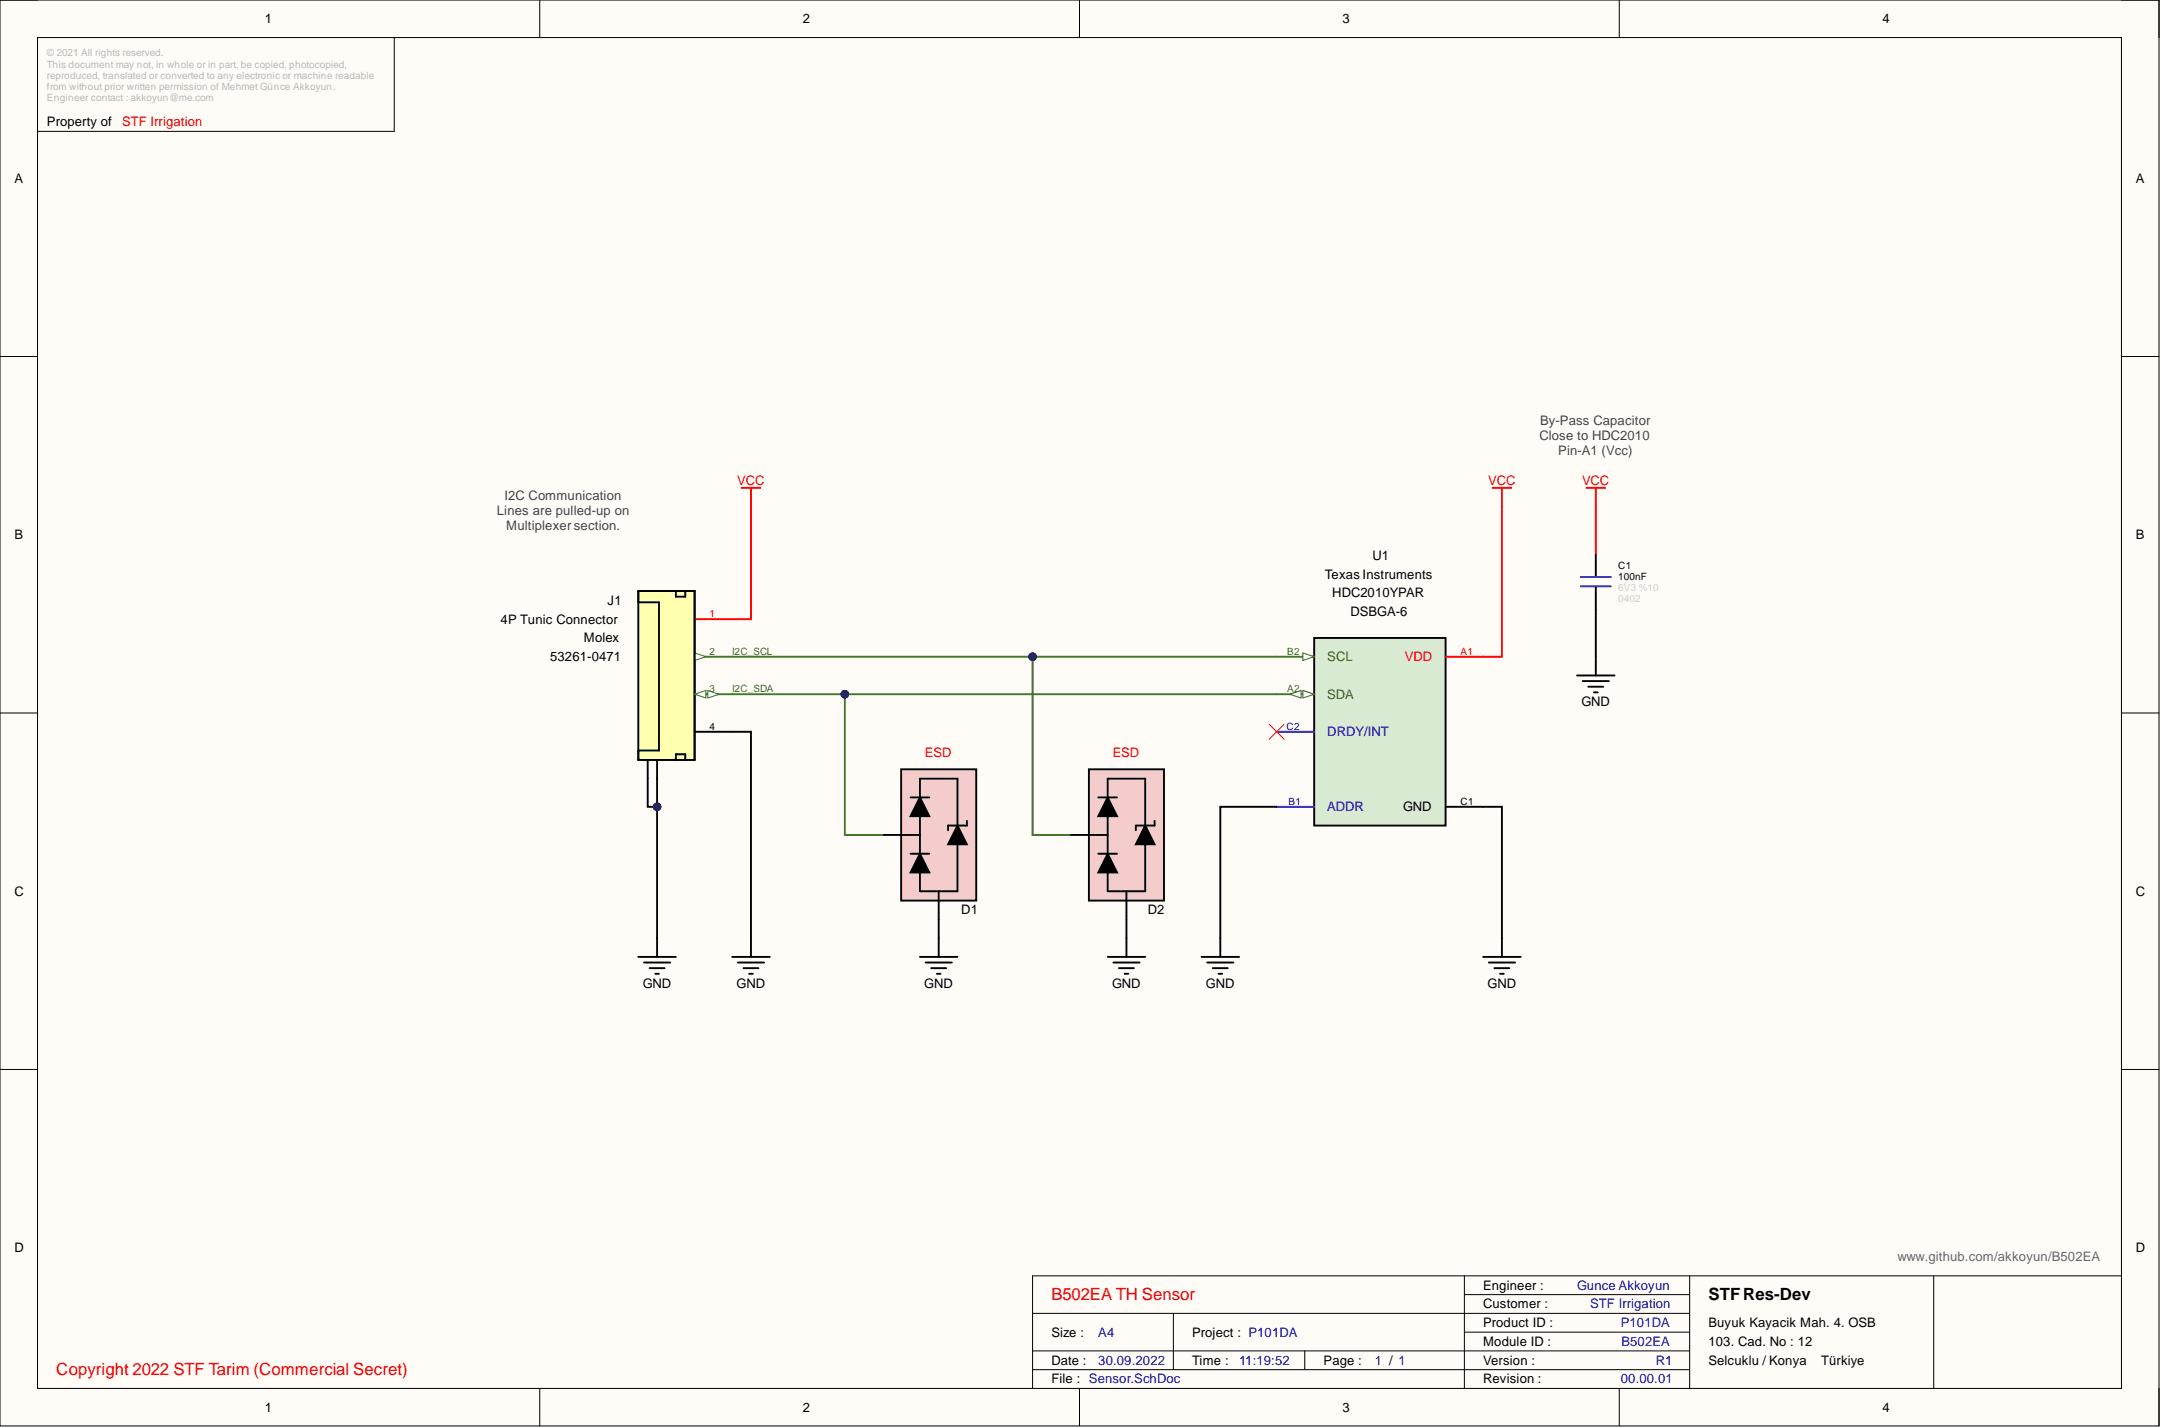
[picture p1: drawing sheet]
<svg xmlns="http://www.w3.org/2000/svg" width="292mm" height="193mm" viewBox="0 0 292 193" stroke-linecap="round" stroke-linejoin="round" font-family="sans-serif">
<path d="M0 0h291.8v192.7h-291.8z" fill-rule="evenodd" fill="#fffcf8"/>
<path d="M0 0h291.8v192.7h-291.8z" fill="none" stroke="#000" stroke-width=".14"/>
<path d="M5.1 5.1h281.7v182.5h-281.7z" fill-rule="evenodd" fill="#fffcf8"/>
<g fill="none" stroke="#000" stroke-width=".14">
<path d="M0 0h5.1M5.1 5.1h281.7v182.5h-281.7zM53.3 5.1v12.7h-48.2M73 0v5.1M145.9 0v5.1M218.9 0v5.1M286.8 0h5v5.1M0 48.2h5.1M286.8 48.2h5M0 96.3h5.1M286.8 96.3h5M0 144.5h5.1"/>
<path d="M286.8 144.5h5M139.6 177.5h88.8M158.6 177.5v7.6M197.9 174.9h30.5M197.9 172.4v15.2M228.4 172.4v15.2M261.4 172.4v15.2M286.8 172.4h-147.2v15.2M73 187.6v5.1M139.6 182.6h88.8M139.6 185.1h88.8M145.9 187.6v5.1"/>
<path d="M176.4 182.6v2.5M197.9 180h30.5M218.9 187.6v5.1M291.8 187.6v5.1"/>
</g>
<path d="M100.2 65.9h2.6M101.5 65.9v2.6M201.7 65.9h2.6M203 65.9v2.6M214.4 65.9h2.6M215.7 65.9v2.6" fill="none" stroke="#f00" stroke-width=".25"/>
<g fill="none" stroke="#000" stroke-width=".25">
<path d="M213.2 91.3h5M213.9 92h3.6M214.7 92.8h2M215.4 93.6h.6M215.7 88.7v2.6M86.3 129.3h5.1M87 130.1h3.6M87.8 130.8h2M88.6 131.6h.5M88.8 126.8v2.5M99 129.3h5M99.7 130.1h3.6"/>
<path d="M100.5 130.8h2M101.3 131.6h.5M101.5 126.8v2.5M162.4 129.3h5.1M163.2 130.1h3.5M163.9 130.8h2.1M164.7 131.6h.5M164.9 126.8v2.5"/>
</g>
<path d="M121.8 104h10.2v17.7h-10.2z" fill-rule="evenodd" fill="#f4cccc"/>
<g fill="none" stroke="#000" stroke-width=".25">
<path d="M215.7 74.8v3M215.7 79.4v3M87.5 102.7v2.5M88.8 102.7v2.5M119.3 112.8h5M121.8 104h10.2v17.7h-10.2zM123.1 107.8h2.5M123.1 115.4h2.5M124.3 115.4l1.3 2.5h-2.5zM124.3 107.8l1.3 2.5h-2.5zM124.3 107.8v-2.6h5.1v6.4M124.3 110.3v5.1"/>
<path d="M129.4 111.6l1.3 2.5h-2.5zM129.4 114.1v6.3h-5.1v-2.5M130.7 110.9v.7h-2.5v.6M126.9 120.4v3.8"/>
</g>
<path d="M124.3 115.4l1.3 2.5h-2.5zM124.3 107.8l1.3 2.5h-2.5zM129.4 111.6l1.3 2.5h-2.5z" fill="#000"/>
<path d="M213.7 78h4M213.7 79.2h4" fill="none" stroke="#00f" stroke-width=".25"/>
<path d="M86.3 79.9h7.6v22.8h-7.6z" fill-rule="evenodd" fill="#ffffb0"/>
<path d="M86.3 79.9h7.6v22.8h-7.6z" fill="none" stroke="#000" stroke-width=".25"/>
<path d="M93.9 83.7h5.1" fill="none" stroke="#f00" stroke-width=".25"/>
<path d="M93.9 88.7h5.1" fill="none" stroke="#38761d" stroke-width=".25"/>
<path d="M93.9 88.2l1.5 .5-1.5 .5z" fill="#f8fcff"/>
<path d="M93.9 88.2l1.5 .5-1.5 .5z" fill="none" stroke="#38761d" stroke-width=".14"/>
<path d="M86.3 79.9h7.6v22.8h-7.6v-1.3h2.8v-20h-2.8zM91.4 79.9v.7h1.2v-.7M91.4 102.7v-.8h1.2v.8" fill="none" stroke="#000" stroke-width=".25"/>
<path d="M93.9 93.8h5.1" fill="none" stroke="#38761d" stroke-width=".25"/>
<path d="M93.9 93.8l1.5-.5v1z" fill="#f8fcff"/>
<path d="M93.9 93.8l1.5-.5v1z" fill="none" stroke="#38761d" stroke-width=".14"/>
<path d="M95.7 93.3l1.5 .5-1.5 .5z" fill="#f8fcff"/>
<path d="M95.7 93.3l1.5 .5-1.5 .5z" fill="none" stroke="#38761d" stroke-width=".14"/>
<path d="M93.9 98.9h5.1M124.3 129.3h5.1M125.1 130.1h3.6M125.9 130.8h2M126.6 131.6h.5M126.9 126.8v2.5" fill="none" stroke="#000" stroke-width=".25"/>
<path d="M147.2 104h10.1v17.7h-10.1z" fill-rule="evenodd" fill="#f4cccc"/>
<g fill="none" stroke="#000" stroke-width=".25">
<path d="M144.6 112.8h5.1M147.2 104h10.1v17.7h-10.1zM148.5 107.8h2.5M148.5 115.4h2.5M149.7 115.4l1.3 2.5h-2.5zM149.7 107.8l1.3 2.5h-2.5zM149.7 107.8v-2.6h5.1v6.4M149.7 110.3v5.1M154.8 111.6l1.3 2.5h-2.6zM154.8 114.1v6.3h-5.1v-2.5M156.1 110.9v.7h-2.6v.6M149.7 129.3h5.1"/>
<path d="M150.5 130.1h3.5M151.2 130.8h2.1M152 131.6h.5M152.3 120.4v3.8M152.3 126.8v2.5"/>
</g>
<path d="M149.7 115.4l1.3 2.5h-2.5zM149.7 107.8l1.3 2.5h-2.5zM154.8 111.6l1.3 2.5h-2.6z" fill="#000"/>
<path d="M177.6 86.2h17.8v25.4h-17.8z" fill-rule="evenodd" fill="#d9ead3"/>
<path d="M177.6 86.2h17.8v25.4h-17.8zM195.4 109h5.1" fill="none" stroke="#000" stroke-width=".25"/>
<path d="M172.6 109h5" fill="none" stroke="#00f" stroke-width=".25"/>
<path d="M195.4 88.7h5.1" fill="none" stroke="#f00" stroke-width=".25"/>
<path d="M172.6 93.8h5" fill="none" stroke="#38761d" stroke-width=".25"/>
<path d="M176.1 93.3l1.5 .5-1.5 .5z" fill="#f8fcff"/>
<path d="M176.1 93.3l1.5 .5-1.5 .5z" fill="none" stroke="#38761d" stroke-width=".14"/>
<path d="M174.3 93.8l1.6-.5v1z" fill="#f8fcff"/>
<path d="M174.3 93.8l1.6-.5v1z" fill="none" stroke="#38761d" stroke-width=".14"/>
<path d="M172.6 88.7h5" fill="none" stroke="#38761d" stroke-width=".25"/>
<path d="M176.1 88.2l1.5 .5-1.5 .5z" fill="#f8fcff"/>
<path d="M176.1 88.2l1.5 .5-1.5 .5z" fill="none" stroke="#38761d" stroke-width=".14"/>
<path d="M172.6 98.9h5" fill="none" stroke="#00f" stroke-width=".25"/>
<path d="M171.5 97.9l2.1 2M173.6 97.9l-2.1 2" fill="none" stroke="#f00" stroke-width=".14"/>
<path d="M99 98.9h2.5v27.9M88.8 105.2v21.6M200.5 129.3h5.1M201.2 130.1h3.6M202 130.8h2M202.8 131.6h.5M203 126.8v2.5" fill="none" stroke="#000" stroke-width=".25"/>
<path d="M101.5 68.5v15.2h-2.5" fill="none" stroke="#f00" stroke-width=".25"/>
<circle cx="88.8" cy="109" r=".51" fill="#000080"/>
<circle cx="88.8" cy="109" r=".51" fill="none" stroke="#000080" stroke-width=".14"/>
<path d="M87.5 105.2v3.8h1.3" fill="none" stroke="#000" stroke-width=".25"/>
<circle cx="88.8" cy="109" r=".51" fill="#000080"/>
<circle cx="88.8" cy="109" r=".51" fill="none" stroke="#000080" stroke-width=".14"/>
<path d="M215.7 82.4v6.3" fill="none" stroke="#000" stroke-width=".25"/>
<path d="M203 68.5v20.2h-2.5M215.7 68.5v6.3" fill="none" stroke="#f00" stroke-width=".25"/>
<path d="M99 93.8h73.6" fill="none" stroke="#38761d" stroke-width=".25"/>
<circle cx="114.2" cy="93.8" r=".51" fill="#000080"/>
<circle cx="114.2" cy="93.8" r=".51" fill="none" stroke="#000080" stroke-width=".14"/>
<path d="M99 88.7h73.6" fill="none" stroke="#38761d" stroke-width=".25"/>
<circle cx="139.6" cy="88.7" r=".51" fill="#000080"/>
<circle cx="139.6" cy="88.7" r=".51" fill="none" stroke="#000080" stroke-width=".14"/>
<path d="M172.6 109h-7.7v17.8M126.9 124.2v2.6" fill="none" stroke="#000" stroke-width=".25"/>
<path d="M114.2 93.8v19h5.1" fill="none" stroke="#38761d" stroke-width=".25"/>
<circle cx="114.2" cy="93.8" r=".51" fill="#000080"/>
<circle cx="114.2" cy="93.8" r=".51" fill="none" stroke="#000080" stroke-width=".14"/>
<path d="M152.3 124.2v2.6" fill="none" stroke="#000" stroke-width=".25"/>
<path d="M139.6 88.7v24.1h5" fill="none" stroke="#38761d" stroke-width=".25"/>
<circle cx="139.6" cy="88.7" r=".51" fill="#000080"/>
<circle cx="139.6" cy="88.7" r=".51" fill="none" stroke="#000080" stroke-width=".14"/>
<path d="M200.5 109h2.5v17.8" fill="none" stroke="#000" stroke-width=".25"/>
<g font-size="2.3" fill="#f00">
<text x="142.1" y="175.7">B502EA TH Sensor</text>
<text x="7.6" y="185.8">Copyright 2022 STF Tarim (Commercial Secret)</text>
</g>
<text font-size="2.3" x="230.9" y="175.7">STFRes-Dev</text>
<g font-size="1.8">
<text x="35.8" y="3.1">1</text>
<text x="108.5" y="3.1">2</text>
<text x="181.4" y="3.1">3</text>
<text x="254.4" y="3.1">4</text>
<text x="6.3" y="17.1">Property of</text>
<text x="1.9" y="24.7">A</text>
<text x="288.7" y="24.7">A</text>
<text x="1.9" y="72.9">B</text>
<text x="185.5" y="75.6">U1</text>
<text x="288.7" y="72.9">B</text>
<text x="82.1" y="81.7">J1</text>
<text x="179.1" y="78.2">Texas Instruments</text>
<text x="180.1" y="80.7">HDC2010YPAR</text>
<text x="182.5" y="83.2">DSBGA-6</text>
<text x="67.7" y="84.3">4P Tunic Connector</text>
<text x="74.4" y="89.3">53261-0471</text>
<text x="78.9" y="86.8">Molex</text>
<text x="213.8" y="95.4">GND</text>
<text x="189.6" y="109.6">GND</text>
<text x="1.9" y="121">C</text>
<text x="129.9" y="123.6">D1</text>
<text x="155.1" y="123.6">D2</text>
<text x="288.7" y="121">C</text>
<text x="86.9" y="133.4">GND</text>
<text x="99.6" y="133.4">GND</text>
<text x="124.9" y="133.4">GND</text>
<text x="150.3" y="133.4">GND</text>
<text x="163" y="133.4">GND</text>
<text x="201.1" y="133.4">GND</text>
<text x="1.9" y="169.2">D</text>
<text x="288.7" y="169.2">D</text>
<text x="200.5" y="174.3">Engineer :</text>
<text x="200.5" y="176.8">Customer :</text>
<text x="200.5" y="179.3">Product ID :</text>
<text x="230.9" y="179.3">Buyuk Kayacik Mah. 4. OSB</text>
<text x="142.1" y="184.4">Date :</text>
<text x="142.1" y="180.6">Size :</text>
<text x="161.1" y="184.4">Time :</text>
<text x="161.1" y="180.6">Project : P101DA</text>
<text x="178.9" y="184.4">Page :</text>
<text x="200.5" y="181.9">Module ID :</text>
<text x="200.5" y="184.4">Version :</text>
<text x="230.9" y="181.9">103. Cad. No : 12</text>
<text x="230.9" y="184.4">Selcuklu / Konya</text>
<text x="246.2" y="184.4">Türkiye</text>
<text x="35.8" y="190.7">1</text>
<text x="108.5" y="190.7">2</text>
<text x="142.1" y="186.9">File : Sensor.SchDoc</text>
<text x="181.4" y="190.7">3</text>
<text x="200.5" y="186.9">Revision :</text>
<text x="254.4" y="190.7">4</text>
</g>
<g font-size="1.8" fill="#f00">
<text x="16.5" y="17.1">STF Irrigation</text>
<text x="99.6" y="65.5">VCC</text>
<text x="201.2" y="65.5">VCC</text>
<text x="213.8" y="65.5">VCC</text>
<text x="189.9" y="89.3">VDD</text>
<text x="125" y="102.3">ESD</text>
<text x="150.4" y="102.3">ESD</text>
</g>
<g font-size="1.8" fill="#434343">
<text x="208.1" y="59.4">Close to HDC2010</text>
<text x="208.2" y="57.4">By-Pass Capacitor</text>
<text x="210.6" y="61.4">Pin-A1 (Vcc)</text>
<text x="67.2" y="69.6">Lines are pulled-up on</text>
<text x="68.2" y="67.5">I2C Communication</text>
<text x="68.4" y="71.6">Multiplexer section.</text>
</g>
<g font-size="1.8" fill="#38761d">
<text x="179.4" y="89.3">SCL</text>
<text x="179.4" y="94.4">SDA</text>
</g>
<g font-size="1.8" fill="#00f">
<text x="179.4" y="99.5">DRDY/INT</text>
<text x="179.4" y="109.6">ADDR</text>
<text x="213.2" y="174.3">Gunce Akkoyun</text>
<text x="214.9" y="176.8">STF Irrigation</text>
<text x="219.1" y="179.3">P101DA</text>
<text x="148.5" y="184.4">30.09.2022</text>
<text x="148.5" y="180.6">A4</text>
<text x="167.5" y="184.4">11:19:52</text>
<text x="185.8" y="184.4">1 / 1</text>
<text x="219.2" y="181.9">B502EA</text>
<text x="223.8" y="184.4">R1</text>
<text x="219.1" y="186.9">00.00.01</text>
</g>
<text font-size="1.8" fill="#666" x="256.5" y="170.5">www.github.com/akkoyun/B502EA</text>
<g font-size="1.4" fill="#b7b7b7">
<text x="6.3" y="7.6">© 2021 All rights reserved.</text>
<text x="6.3" y="9.1">This document may not, in whole or in part, be copied, photocopied,</text>
<text x="6.3" y="10.7">reproduced, translated or converted to any electronic or machine readable</text>
<text x="6.3" y="12.2">from without prior written permission of Mehmet Günce Akkoyun.</text>
<text x="6.3" y="13.7">Engineer contact : akkoyun@me.com</text>
</g>
<g font-size="1.4">
<text x="218.7" y="76.8">C1</text>
<text x="218.7" y="78.3">100nF</text>
<text x="95.9" y="98.6">4</text>
<text x="197.4" y="108.8">C1</text>
</g>
<g font-size="1.4" fill="#f00">
<text x="95.9" y="83.4">1</text>
<text x="197.4" y="88.5">A1</text>
</g>
<g font-size="1.4" fill="#ccc">
<text x="218.7" y="79.9">6V3 %10</text>
<text x="218.7" y="81.4">0402</text>
</g>
<g font-size="1.4" fill="#38761d">
<text x="95.9" y="88.5">2</text>
<text x="99" y="88.5">I2C_SCL</text>
<text x="174" y="88.5">B2</text>
<text x="95.9" y="93.6">3</text>
<text x="99" y="93.6">I2C_SDA</text>
<text x="174" y="93.6">A2</text>
</g>
<g font-size="1.4" fill="#00f">
<text x="173.9" y="98.6">C2</text>
<text x="174.2" y="108.8">B1</text>
</g>
</svg>
